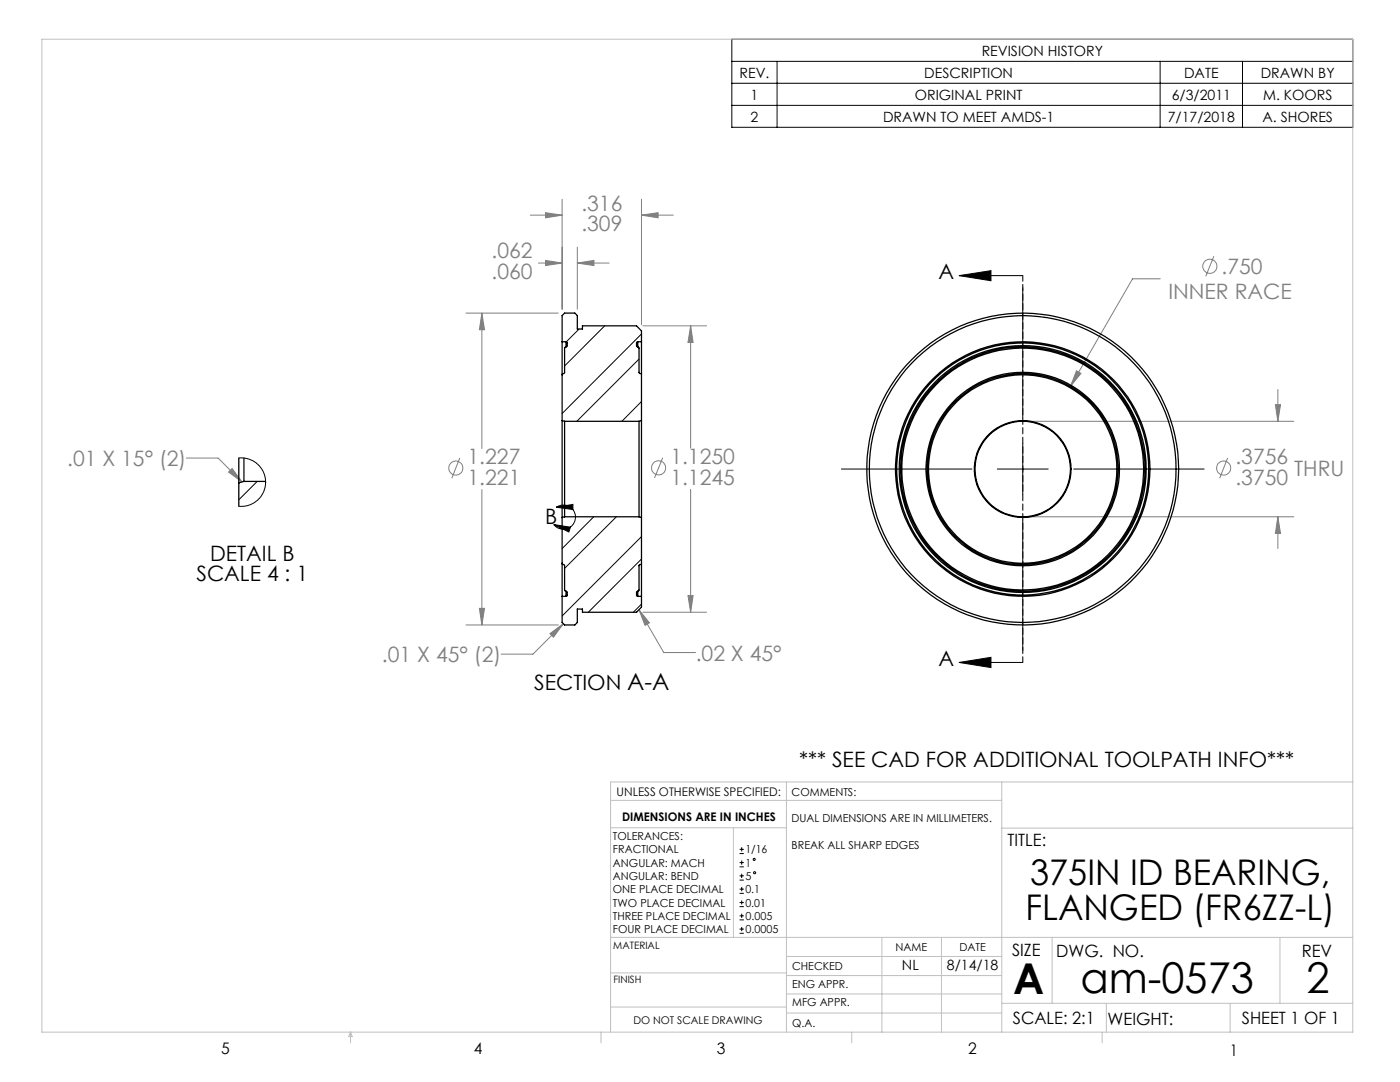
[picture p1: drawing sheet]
<svg xmlns="http://www.w3.org/2000/svg" width="279mm" height="216mm" viewBox="0 0 279 216" stroke-linecap="round" stroke-linejoin="round" font-family="sans-serif">
<g fill="none" stroke="#808080" stroke-width=".2">
<path d="M112.2 39.8v21.9M128 39.8v25M105.8 42.9h6.4M107.5 52.5h4.7M108.9 52l3.3 .5-3.3 .5zM108.9 42.4l3.3 .5-3.3 .6zM115.2 49.3v12.4M115.2 52.5h6.4M115.2 52.5l3.3-.5v1zM128 42.9h6.4M128 42.9l3.3-.5v1.1zM231.6 55.6h-5.6l-12.4 21.5"/>
<path d="M242.3 51.1l-1.7 4M93 62.5h18.4M96.2 62.5v27M96.2 62.5l.5 3.3h-1zM128.3 65h12.7M137.8 65l.5 3.3h-1zM137.8 65v24.4M214.8 74l.9 .5-2.1 2.6zM255 77.7v6.4M37.2 91.4h6.3l4.8 4.8M45.6 94.2l.7-.7 2 2.7zM91.8 91.4l-1.6 4"/>
<path d="M96.2 97.7v27M132.3 91.3l-1.7 4.1M137.8 97.6v24.6M205.4 84.1h52.8M245 91.4l-1.6 4M254.5 80.8h1.1l-.6 3.3zM137.3 118.9h1l-.5 3.3zM205.4 103.1h52.8M255 103.1v6.4M255 103.1l.6 3.3h-1.1zM93 124.7h18.4M95.7 121.4h1l-.5 3.3z"/>
<path d="M109.7 126.4l2.7-1.9-1.9 2.6zM112.4 124.5l-6 6h-6.4M127.5 121.7l5 8.5h6.3M127.5 121.7l2.1 2.6-.9 .5zM128.3 122.2h12.7"/>
<circle cx="241.4" cy="53.1" r="1.41"/>
<circle cx="91" cy="93.4" r="1.41"/>
<circle cx="131.4" cy="93.4" r="1.41"/>
<circle cx="244.2" cy="93.4" r="1.4"/>
</g>
<g fill="none" stroke="#000" stroke-width=".2">
<path d="M146 7.8h124v17.6h-124zM146 12.2h124M146 16.6h124M155.1 12.2v13.2M231.5 12.2v13.2M248 12.2v13.2M146 21h124M191.4 55l6.4-1v2zM191.4 55h12.7M204.1 57.4v26M167.9 93.6h26.1M199 93.6h10.2"/>
<path d="M204.1 88.5v10.2M214.3 93.6h26M110.5 104.7l3.3 .5-.3 1zM111 101.2a2.42 2.42 0 0 1 3.4 .5 2.42 2.42 0 0 1-.5 3.4 2.42 2.42 0 0 1-3.4-.4M111 101.2l3.3-.6v1.1zM204.1 103.8v26M191.4 132.2l6.4-1v2zM191.4 132.2h12.7M147.6 170.3h.8M147.6 169.5h.8M147.6 173h.8M147.6 172.1h.8"/>
<path d="M147.6 175.6h.8M147.6 174.8h.8M147.6 178.3h.8M147.6 177.4h.8M148 169.1v.8M148 171.7v.8M148 174.3v.9M148 177v.8M148 179.7v.8M147.6 180.9h.8M147.6 180.1h.8M147.6 183.6h.8"/>
<path d="M147.6 182.7h.8M147.6 186.2h.8M147.6 185.4h.8M148 182.3v.9M148 185v.8"/>
<circle cx="150.5" cy="171.5" r=".21"/>
<circle cx="150.6" cy="174.2" r=".21"/>
</g>
<path d="M204.1 55v77.2" fill="none" stroke="#000" stroke-width=".2" stroke-dasharray="1.3 .6" stroke-dashoffset=".2"/>
<g fill="none" stroke="#c0c0c0" stroke-width=".2">
<path d="M8.4 7.8h261.6v198.2h-261.6zM121.8 159.7h78.1M157 156v49.9M199.9 156v50M270 156h-148.2v49.9M121.8 165.2h35.2M146.4 165.2v21.8M199.9 165.2h70.1M121.8 187h148.2M121.8 194.1h35.2M157 194.7h42.9M157 190.9h42.9"/>
<path d="M157 198.3h42.9M176 187v19M187.9 187v19M210 187v13.2M255.4 187v13.2M70 206v2.1M70 206l.3 .8h-.7zM119.9 206v2.1M121.8 200.9h35.2M157 202.1h42.9M170 206v2.1M199.9 200.2h70.1"/>
<path d="M220 206v2.1M220.8 200.2v5.8M245.5 200.2v5.8"/>
</g>
<path d="M191.4 55l6.4-1v2zM191.4 132.2l6.4-1v2zM110.5 104.7l3.3 .5-.3 1zM111 101.2l3.3-.6v1.1z" fill="#000"/>
<path d="M254.5 80.8h1.1l-.6 3.3zM255 103.1l.6 3.3h-1.1zM214.8 74l-1.2 3.1 2.1-2.6zM96.2 62.5l.5 3.3h-1zM95.7 121.4h1l-.5 3.3zM108.9 52l3.3 .5-3.3 .5zM115.2 52.5l3.3-.5v1zM108.9 42.4l3.3 .5-3.3 .6zM128 42.9l3.3-.5v1.1zM109.7 126.4l2.7-1.9-1.9 2.6zM127.5 121.7l2.1 2.6-.9 .5zM137.3 118.9h1l-.5 3.3zM137.8 65l.5 3.3h-1zM45.6 94.2l.7-.7 2 2.7z" fill="#808080"/>
<g fill="none" stroke="#000" stroke-width=".25">
<path d="M112.2 68.2v6.6M112.2 68.2v-5.2l.5-.5h2l.5 .5v2.7h1v-.7h10.8l1 1v2.2M112.2 74.8v9.1M112.2 68.2h.8M113 69.2l-.3 .2v5l-.4 .2-.1 .2M113 68.2l.2 .2v.6l-.2 .2M113 68.2v1M127.3 68.2l-.3 .2v.6l.3 .2M127.3 69.2l.2 .2v4.9l.2 .2h.3M127.3 68.2v1M127.3 68.2h.7M128 68.2v6.3"/>
<path d="M128 74.5v9.4M47.7 91.4v4.9M47.7 96.3v4.7M48.7 91.4v4.7M48.7 96.1l-1 .2M48.7 96.1h4.3M112.2 83.9v19.4M112.2 83.9l.5 .2M112.7 84.1v19M112.7 84.1h14.8M127.5 84.1v19M128 83.9v19.4"/>
<path d="M128 83.9l-.5 .2M112.2 112.4l.5 .4v5l.3 .2M112.2 112.4v6.6M112.2 103.3v9.1M112.2 119v5.2l.5 .5h2l.5-.5v-2.7h1v.7h10.8l1-1.1v-2.1M112.2 119h.8M112.7 103.1l-.5 .2M112.7 103.1h14.8M113 118l.2 .2v.6l-.2 .2M113 118v1M127.3 118l-.3 .1v.8l.3 .1M127.3 118v1"/>
<path d="M127.3 119h.7M127.5 103.1l.5 .2M128 112.6v6.4M128 112.6l-.4 .1-.1 .2v4.9l-.2 .2M128 103.3v9.3"/>
<circle cx="204.1" cy="93.6" r="9.7"/>
<circle cx="204.1" cy="93.6" r="18.8"/>
<circle cx="204.1" cy="93.6" r="25.1"/>
<circle cx="204.1" cy="93.6" r="24.6"/>
<circle cx="204.1" cy="93.6" r="19.1"/>
<circle cx="204.1" cy="93.6" r="30.6"/>
<circle cx="204.1" cy="93.6" r="9.5"/>
<circle cx="204.1" cy="93.6" r="19.3"/>
<circle cx="204.1" cy="93.6" r="24.4"/>
<circle cx="204.1" cy="93.6" r="31.1"/>
<circle cx="204.1" cy="93.6" r="24.1"/>
<circle cx="204.1" cy="93.6" r="25.4"/>
</g>
<path d="M115.6 65.7l-2.6 2.5M120.7 65l-8 8M127.5 71.6l-12.4 12.5M128 66.6l-15.8 15.9M47.7 91.4h.8l1.1 .2 1 .4 .8 .6 1.1 1.3 .4 1.3 .1 .9v.9l-.4 1.1-1.1 1.6-1 .8-.8 .3-.8 .2h-1.2M51.3 96.1l-3.6 3.6M128 80.1l-3.9 4M118.5 103.1l-6.3 6.4M123 103.1l-10.3 10.3M128 107.1l-15.8 15.8M128 111.5l-10.6 10.7M128 120.5l-1.6 1.7" fill="none" stroke="#000" stroke-width=".2"/>
<g font-size="8.5">
<text x="202.2" y="198.3">A</text>
<text x="215.6" y="198.1">am-0573</text>
<text x="260.8" y="198.1">2</text>
</g>
<g font-size="7.1">
<text x="205.6" y="176.5">375IN ID BEARING,</text>
<text x="204.6" y="183.6">FLANGED (FR6ZZ-L)</text>
</g>
<g font-size="4.2" fill="#808080">
<text x="116" y="42">.316</text>
<text x="116" y="46.1">.309</text>
<text x="98.1" y="51.5">.062</text>
<text x="98.1" y="55.7">.060</text>
<text x="233.2" y="59.8">INNER RACE</text>
<text x="243.8" y="54.7">.750</text>
<text x="13.4" y="93">.01 X 15° (2)</text>
<text x="93.3" y="92.7">1.227</text>
<text x="133.8" y="92.6">1.1250</text>
<text x="246.6" y="92.7">.3756</text>
<text x="258.3" y="94.9">THRU</text>
<text x="93.3" y="96.8">1.221</text>
<text x="133.8" y="96.7">1.1245</text>
<text x="246.6" y="96.8">.3750</text>
<text x="138.8" y="131.8">.02 X 45°</text>
<text x="76.2" y="132.1">.01 X 45° (2)</text>
</g>
<g font-size="4.2">
<text x="187.3" y="55.7">A</text>
<text x="108.8" y="104.5">B</text>
<text x="41.9" y="111.8">DETAIL B</text>
<text x="39.2" y="116">SCALE 4 : 1</text>
<text x="106.6" y="137.6">SECTION A-A</text>
<text x="187.3" y="132.9">A</text>
<text x="159.5" y="153">*** SEE CAD FOR ADDITIONAL TOOLPATH INFO***</text>
</g>
<g font-size="3.4">
<text x="201.1" y="168.8">TITLE:</text>
<text x="202" y="190.8">SIZE</text>
<text x="210.8" y="190.9">DWG. NO.</text>
<text x="259.8" y="191">REV</text>
<text x="202.1" y="204.4">SCALE: 2:1</text>
<text x="221" y="204.5">WEIGHT:</text>
<text x="247.8" y="204.4">SHEET 1 OF 1</text>
</g>
<g font-size="3.2">
<text x="44.2" y="210.4">5</text>
<text x="94.6" y="210.3">4</text>
<text x="143.1" y="210.4">3</text>
<text x="193.2" y="210.3">2</text>
<text x="245.4" y="210.6">1</text>
</g>
<g font-size="2.8">
<text x="195.9" y="11.1">REVISION HISTORY</text>
<text x="147.6" y="15.5">REV.</text>
<text x="184.5" y="15.5">DESCRIPTION</text>
<text x="236.3" y="15.5">DATE</text>
<text x="251.6" y="15.5">DRAWN BY</text>
<text x="149.8" y="19.9">1</text>
<text x="182.6" y="19.9">ORIGINAL PRINT</text>
<text x="233.8" y="19.9">6/3/2011</text>
<text x="252.1" y="19.9">M. KOORS</text>
<text x="149.8" y="24.3">2</text>
<text x="176.2" y="24.3">DRAWN TO MEET AMDS-1</text>
<text x="233.1" y="24.3">7/17/2018</text>
<text x="251.9" y="24.3">A. SHORES</text>
<text x="180" y="193.5">NL</text>
<text x="189" y="193.5">8/14/18</text>
</g>
<g font-size="2.4">
<text x="123.1" y="158.9">UNLESS OTHERWISE SPECIFIED:</text>
<text x="124.1" y="163.8">DIMENSIONS ARE IN INCHES</text>
</g>
<g font-size="2.2">
<text x="158" y="158.8">COMMENTS:</text>
<text x="122.3" y="167.6">TOLERANCES:</text>
<text x="158" y="164.1">DUAL DIMENSIONS ARE IN MILLIMETERS.</text>
<text x="122.3" y="170.3">FRACTIONAL</text>
<text x="122.3" y="172.9">ANGULAR: MACH</text>
<text x="148.8" y="170.3">1/16</text>
<text x="148.8" y="172.9">1</text>
<text x="158" y="169.4">BREAK ALL SHARP EDGES</text>
<text x="122.3" y="175.6">ANGULAR: BEND</text>
<text x="122.3" y="178.2">ONE PLACE DECIMAL</text>
<text x="148.8" y="175.6">5</text>
<text x="148.8" y="178.2">0.1</text>
<text x="122.3" y="180.9">TWO PLACE DECIMAL</text>
<text x="122.3" y="183.5">THREE PLACE DECIMAL</text>
<text x="148.8" y="180.9">0.01</text>
<text x="148.8" y="183.5">0.005</text>
<text x="122.3" y="186.2">FOUR PLACE DECIMAL</text>
<text x="148.8" y="186.2">0.0005</text>
<text x="178.7" y="189.7">NAME</text>
<text x="191.5" y="189.7">DATE</text>
<text x="158.1" y="197.2">ENG APPR.</text>
<text x="158.1" y="193.5">CHECKED</text>
<text x="158.1" y="200.8">MFG APPR.</text>
<text x="158.1" y="204.9">Q.A.</text>
</g>
<text font-size="2.1" x="126.4" y="204.3">DO NOT SCALE DRAWING</text>
<g font-size="2">
<text x="122.4" y="189.4">MATERIAL</text>
<text x="122.4" y="196.2">FINISH</text>
</g>
</svg>
